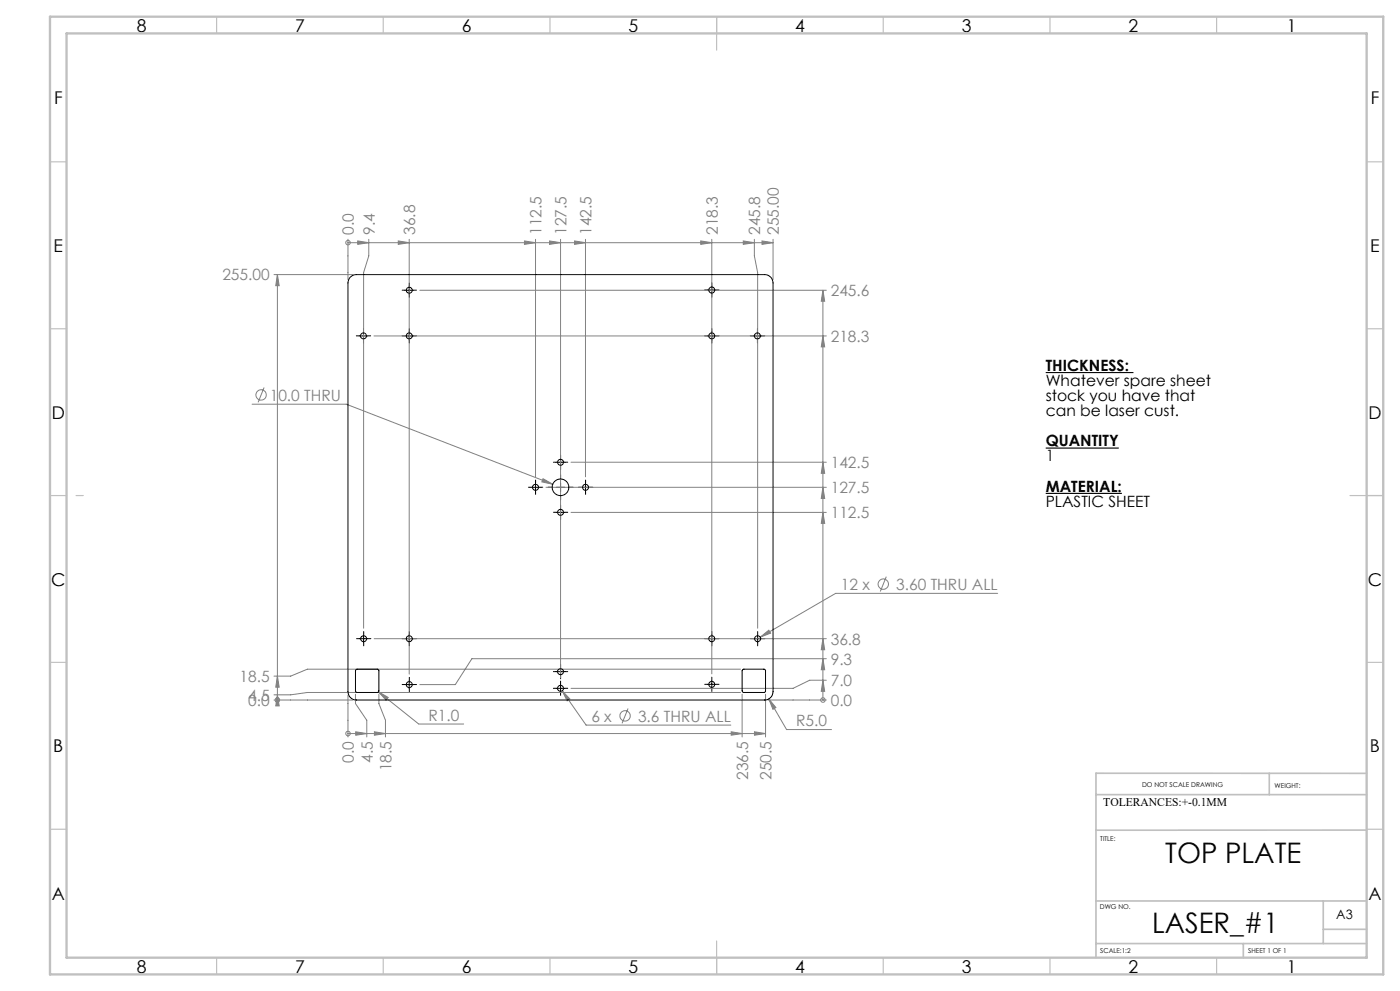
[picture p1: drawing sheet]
<svg xmlns="http://www.w3.org/2000/svg" width="420mm" height="297mm" viewBox="0 0 420 297" stroke-linecap="round" stroke-linejoin="round" font-family="sans-serif">
<g fill="none" stroke="#808080" stroke-width=".3">
<path d="M104.4 72.7h.1M104.4 71.7v12.1M104.4 72.7h127.5M107.3 72.2l3.3 .5-3.3 .5zM110.6 71.7v5l-1.5 5v106.6M119.5 72.2l3.3 .5-3.3 .5zM122.8 71.7v130.3M157.3 72.2l3.4 .5-3.4 .5zM160.7 71.7v71.2M164.9 72.2l3.3 .5-3.3 .5zM168.2 71.7v131.5M172.4 72.2l3.2 .5-3.2 .5z"/>
<path d="M175.6 71.7v71.2M210.2 72.2l3.3 .5-3.3 .5zM213.5 71.7v130.3M223 72.2l3.3 .5-3.3 .5zM226.3 71.7v5l1 5v106.6M228.6 72.2l3.3 .5-3.3 .5zM231.9 71.7v12.1M82.2 82.3h23.7M83.2 82.3v127.5M83.2 82.3l.5 3.3h-1zM125.9 87h122M246.9 87v122.8"/>
<path d="M246.9 87l.5 3.3h-1zM79.2 116.1l-1.8 4.5M112.2 100.7h135.7M246.9 100.7l.5 3.3h-1zM75.6 121.1h28.3l61.9 24M171.3 138.5h76.6M246.9 138.5l.5 3.3h-1zM162.9 143.5l2.9 1.6-3.2-.7zM163.8 146h84.1M171.3 153.6h76.6M246.9 153.6l.5 3.2h-1zM246.9 146l.5 3.4h-1z"/>
<path d="M265.9 172.8l-1.8 4.5M299.3 177.8h-48.6l-22.6 13.2M112.3 191.4h135.6M228.1 191l2.5-2.1 .6 .9zM246.9 197.4l.5 3.3h-1zM246.9 191.4l.5 3.3h-1zM247.9 197.4h-106.3l-5 7.8h-10.7M82.2 209.8h23.7M83.2 209.8h.1M83.2 208.2l.5 3.4h-1zM83.2 202.6l.5 3.3h-1zM104.4 219.8h.1"/>
<path d="M104.4 208.3v12.6M104.4 219.8h125.3M106.6 208.1v2.8l3.4 5v5M106.7 219.3l3.3 .5-3.3 .5zM112.3 219.3l3.3 .5-3.3 .5zM113.6 207.4l2.9 1.6-.7 .8zM113.6 207.4l12 9.6h13.5M113.7 208.1v2.8l1.9 5v5M168.7 207l2.3 2.5-.9 .5zM168.7 207l7.1 10.3h43.5M188.4 212.3l-1.8 4.5M219.4 219.3l3.2 .5-3.2 .5z"/>
<path d="M222.1 207.5h-129.9l-5 .7h-5M222.1 200.6h-129.9l-5 2h-5M222.6 208.1v12.8M226.3 219.3l3.4 .5-3.4 .5zM229.7 208.1v12.8M230.4 209.8h17.5M230.6 209.5l2.2 2.6-.9 .5zM230.6 209.5l5.4 9.1h13.4M246.9 209.8h.1M246.9 203.9l.5 3.3h-1zM247.9 203.9h-5l-5 2.4h-66.6"/>
<circle cx="104.4" cy="72.7" r=".68"/>
<circle cx="78.3" cy="118.4" r="1.56"/>
<circle cx="265" cy="175.1" r="1.56"/>
<circle cx="83.2" cy="209.8" r=".69"/>
<circle cx="104.4" cy="219.8" r=".68"/>
<circle cx="187.5" cy="214.5" r="1.55"/>
<circle cx="246.9" cy="209.8" r=".69"/>
</g>
<path d="M313.7 111.7h26.3M313.7 134.3h21.9M313.7 147.9h22.9" fill="none" stroke="#000" stroke-width=".33"/>
<g fill="none" stroke="#000" stroke-width=".3" stroke-dasharray="15.2 1.3 1.3 1.3">
<path d="M109 99.4v-.9M121.5 87h-.9M122.8 85.7v-.9M122.8 88.2v.9M122.8 99.4v-.9M124 87h.9M212.3 86.9h-.9M213.5 99.4v-.9M213.5 85.7v-.9M213.5 88.2v.9M214.8 86.9h.9M227.2 99.4v-.9"/>
<path d="M107.8 100.7h-.9M109 101.9v.9M110.3 100.7h.9M121.5 100.7h-.9M122.8 101.9v.9M124 100.7h.9M212.3 100.7h-.9M213.5 101.9v.9M214.8 100.7h.9M226 100.7h-.9M227.2 101.9v.9M228.5 100.7h.9"/>
<path d="M166.9 138.5h-.9M168.2 137.3v-.9M168.2 139.8v.9M169.4 138.5h.9M159.4 146h-.9M160.7 144.8v-.9M160.7 147.3v.9M161.9 146h.9M165.7 146h-1.3M166.9 153.5h-.9M168.2 152.3v-.9M168.2 154.8v.9"/>
<path d="M168.2 143.5v-1.2M168.2 148.5v1.3M169.4 153.5h.9M170.7 146h1.2M174.4 146h-.9M175.7 144.8v-.9M175.7 147.3v.9M176.9 146h.9M107.9 191.4h-.9M109.1 190.2v-.9M109.1 192.7v.9M110.4 191.4h.9"/>
<path d="M121.5 191.4h-.9M122.8 190.2v-.9M122.8 192.7v.9M124 191.4h.9M212.3 191.4h-.9M213.5 190.2v-.9M213.5 192.7v.9M214.8 191.4h.9M226 191.4h-.9M227.3 190.2v-.9M227.3 192.7v.9M228.5 191.4h.9"/>
<path d="M121.5 205.2h-.9M122.8 203.9v-.9M122.8 206.4v.9M124 205.2h.9M166.9 206.3h-.9M166.9 201.3h-.9M168.2 205v-.9M168.2 207.5v.9M168.2 200v-.9M168.2 202.5v.9M169.4 206.3h.9M169.4 201.3h.9"/>
<path d="M212.3 205.1h-.9M213.5 203.8v-.9M213.5 206.3v.9M214.8 205.1h.9"/>
</g>
<g fill="none" stroke="#000" stroke-width=".3">
<path d="M109 99.4v2.5M121.5 87h2.5M122.8 85.7v2.5M122.8 99.4v2.5M212.3 86.9h2.5M213.5 85.7v2.5M213.5 99.4v2.5M227.2 99.4v2.5M107.8 100.7h2.5M121.5 100.7h2.5M212.3 100.7h2.5M226 100.7h2.5"/>
<path d="M166.9 138.5h2.5M168.2 137.3v2.5M159.4 146h2.5M160.7 144.8v2.5M166.9 146h2.5M166.9 153.6h2.5M168.2 144.8v2.5M168.2 152.3v2.5M174.4 146h2.5M175.6 144.8v2.5M107.8 191.4h2.5M109.1 190.2v2.5"/>
<path d="M121.5 191.4h2.5M122.8 190.2v2.5M212.3 191.4h2.5M213.5 190.2v2.5M226 191.4h2.5M227.3 190.2v2.5M121.5 205.2h2.5M122.8 203.9v2.5M166.9 206.3h2.5M166.9 201.3h2.5M168.2 200.1v2.5M168.2 205v2.5"/>
<path d="M212.3 205.1h2.5M213.5 203.9v2.5"/>
</g>
<g fill="none" stroke="#c0c0c0" stroke-width=".35">
<path d="M65 5v5M115 5v5M165 5v5M215 5v10M265 5v5M315 5v5M365 5v5M15 48.5h5M410 48.5h5M15 98.5h5M410 98.5h5M15 148.5h5"/>
<path d="M22.8 148.5h2.2M405 148.5h10M15 198.5h5M410 198.5h5M15 248.5h5M410 248.5h5M65 287v5M115 287v5M165 287v5M215 282v10M265 287v5M315 287v5"/>
<path d="M365 287v5"/>
</g>
<path d="M328.8 238.2h81.2M380.8 231.8v6.4M410 231.8l-81.2-.1v55.3M410 248.8h-81.2M328.8 270h81.2M397 270v12.8M397 278.5h13M328.8 282.8h81.2M373 282.8v4.2" fill="none" stroke="#c0c0c0" stroke-width=".5"/>
<path d="M15 5h400v287h-400zM20 10h390v277h-390z" fill="none" stroke="#c0c0c0" stroke-width=".7"/>
<g fill="#808080">
<path d="M113.6 207.4l2.9 1.6-.7 .8z"/>
<path d="M83.2 208.2l.5 3.4h-1zM83.2 202.6l.5 3.3h-1zM246.9 197.4l.5 3.3h-1zM246.9 203.9l.5 3.3h-1zM246.9 191.4l.5 3.3h-1zM246.9 153.6l.5 3.2h-1zM246.9 146l.5 3.4h-1zM246.9 138.5l.5 3.3h-1zM246.9 100.7l.5 3.3h-1zM246.9 87l.5 3.3h-1zM83.2 82.3l.5 3.3h-1z"/>
<path d="M106.7 219.3l3.3 .5-3.3 .5zM112.3 219.3l3.3 .5-3.3 .5zM219.4 219.3l3.2 .5-3.2 .5zM226.3 219.3l3.4 .5-3.4 .5zM107.3 72.2l3.3 .5-3.3 .5zM119.5 72.2l3.3 .5-3.3 .5zM164.9 72.2l3.3 .5-3.3 .5zM157.3 72.2l3.4 .5-3.4 .5zM172.4 72.2l3.2 .5-3.2 .5zM210.2 72.2l3.3 .5-3.3 .5zM223 72.2l3.3 .5-3.3 .5zM228.6 72.2l3.3 .5-3.3 .5z"/>
<path d="M230.6 209.5l1.3 3.1 .9-.5zM168.7 207l1.4 3 .9-.5zM228.1 191l3.1-1.2-.6-.9zM162.9 143.5l-.3 .9 3.2 .7z"/>
</g>
<g fill="none" stroke="#000" stroke-width=".3">
<path d="M105.1 83l.8-.5 1-.2h122.5a2.53 2.53 0 0 1 2.5 2.5v122.5a2.53 2.53 0 0 1-2.5 2.5h-122.5a2.53 2.53 0 0 1-2.5-2.5v-122.5l.2-.9zM106.8 200.7h6.7v6.7h-6.7zM222.9 200.6l6.6 .1 .2 6.4-.3 .4h-6.3l-.4-.2-.1-6.3z"/>
<circle cx="122.8" cy="87" r=".91"/>
<circle cx="213.5" cy="86.9" r=".9"/>
<circle cx="109" cy="100.7" r=".9"/>
<circle cx="122.8" cy="100.7" r=".91"/>
<circle cx="213.5" cy="100.7" r=".9"/>
<circle cx="227.2" cy="100.7" r=".9"/>
<circle cx="168.2" cy="138.5" r=".89"/>
<circle cx="160.6" cy="146" r=".9"/>
<circle cx="168.1" cy="146" r="2.49"/>
<circle cx="168.2" cy="153.5" r=".9"/>
<circle cx="175.7" cy="146" r=".91"/>
<circle cx="109.1" cy="191.4" r=".9"/>
<circle cx="122.8" cy="191.4" r=".9"/>
<circle cx="213.5" cy="191.4" r=".89"/>
<circle cx="227.3" cy="191.4" r=".89"/>
<circle cx="122.8" cy="205.2" r=".91"/>
<circle cx="168.2" cy="206.3" r=".9"/>
<circle cx="168.2" cy="201.3" r=".89"/>
<circle cx="213.5" cy="205.1" r=".89"/>
</g>
<g font-size="8.5">
<text x="349.6" y="258.8">TOP PLATE</text>
<text x="345.6" y="279.7">LASER_#1</text>
</g>
<g font-size="5.3">
<text x="41" y="9.5">8</text>
<text x="88.5" y="9.5">7</text>
<text x="138.5" y="9.5">6</text>
<text x="188.5" y="9.5">5</text>
<text x="238.5" y="9.5">4</text>
<text x="288.5" y="9.5">3</text>
<text x="338.5" y="9.5">2</text>
<text x="386" y="9.5">1</text>
<text x="16.2" y="31.3">F</text>
<text x="411.2" y="31.3">F</text>
<text x="16.1" y="75.5">E</text>
<text x="411.1" y="75.5">E</text>
<text x="15.5" y="125.5">D</text>
<text x="410.5" y="125.5">D</text>
<text x="15.4" y="175.5">C</text>
<text x="410.4" y="175.5">C</text>
<text x="16" y="225.5">B</text>
<text x="411" y="225.5">B</text>
<text x="15.5" y="269.8">A</text>
<text x="410.5" y="269.8">A</text>
<text x="41" y="291.5">8</text>
<text x="88.5" y="291.5">7</text>
<text x="138.5" y="291.5">6</text>
<text x="188.5" y="291.5">5</text>
<text x="238.5" y="291.5">4</text>
<text x="288.5" y="291.5">3</text>
<text x="338.5" y="291.5">2</text>
<text x="386" y="291.5">1</text>
</g>
<g font-size="4.7" fill="#808080">
<text x="106.2" y="70.4" transform="rotate(-90 106.2 70.4)">0.0</text>
<text x="112.4" y="70.4" transform="rotate(-90 112.4 70.4)">9.4</text>
<text x="124.6" y="70.4" transform="rotate(-90 124.6 70.4)">36.8</text>
<text x="162.4" y="70.4" transform="rotate(-90 162.4 70.4)">112.5</text>
<text x="169.9" y="70.4" transform="rotate(-90 169.9 70.4)">127.5</text>
<text x="177.4" y="70.4" transform="rotate(-90 177.4 70.4)">142.5</text>
<text x="215.3" y="70.4" transform="rotate(-90 215.3 70.4)">218.3</text>
<text x="228.1" y="70.4" transform="rotate(-90 228.1 70.4)">245.8</text>
<text x="233.7" y="70.4" transform="rotate(-90 233.7 70.4)">255.00</text>
<text x="66.7" y="84">255.00</text>
<text x="249.2" y="88.7">245.6</text>
<text x="249.2" y="102.4">218.3</text>
<text x="80.9" y="120.1">10.0 THRU</text>
<text x="249.2" y="140.3">142.5</text>
<text x="249.2" y="147.8">127.5</text>
<text x="249.2" y="155.3">112.5</text>
<text x="252.3" y="176.8">12 x</text>
<text x="268.9" y="176.8">3.60 THRU ALL</text>
<text x="249.2" y="193.2">36.8</text>
<text x="249.2" y="199.2">9.3</text>
<text x="71.9" y="204.4">18.5</text>
<text x="74.5" y="210">4.5</text>
<text x="249.2" y="205.6">7.0</text>
<text x="74.5" y="211.5">0.0</text>
<text x="128.5" y="216">R1.0</text>
<text x="249.2" y="211.5">0.0</text>
<text x="177.4" y="216.2">6 x</text>
<text x="191.4" y="216.2">3.6 THRU ALL</text>
<text x="238.9" y="217.6">R5.0</text>
<text x="106.2" y="228.6" transform="rotate(-90 106.2 228.6)">0.0</text>
<text x="111.8" y="228.6" transform="rotate(-90 111.8 228.6)">4.5</text>
<text x="117.4" y="231.2" transform="rotate(-90 117.4 231.2)">18.5</text>
<text x="224.4" y="233.8" transform="rotate(-90 224.4 233.8)">236.5</text>
<text x="231.4" y="233.8" transform="rotate(-90 231.4 233.8)">250.5</text>
</g>
<g font-size="4.7">
<text x="313.7" y="111.2">THICKNESS:</text>
<text x="313.7" y="115.7">Whatever spare sheet</text>
<text x="313.7" y="120.2">stock you have that</text>
<text x="313.7" y="124.7">can be laser cust.</text>
<text x="313.7" y="133.8">QUANTITY</text>
<text x="313.7" y="138.3">1</text>
<text x="313.7" y="147.4">MATERIAL:</text>
<text x="313.7" y="151.9">PLASTIC SHEET</text>
</g>
<text font-size="3.9" x="400.9" y="275.5">A3</text>
<text font-size="3.5" x="331" y="241.6">TOLERANCES:+-0.1MM</text>
<g font-size="2">
<text x="342.6" y="236">DO NOT SCALE DRAWING</text>
<text x="382.4" y="236.1">WEIGHT:</text>
<text x="330.1" y="251.9">TITLE:</text>
<text x="330" y="272.5">DWG NO.</text>
<text x="330.1" y="285.6">SCALE:1:2</text>
<text x="374.5" y="285.6">SHEET 1 OF 1</text>
</g>
</svg>
